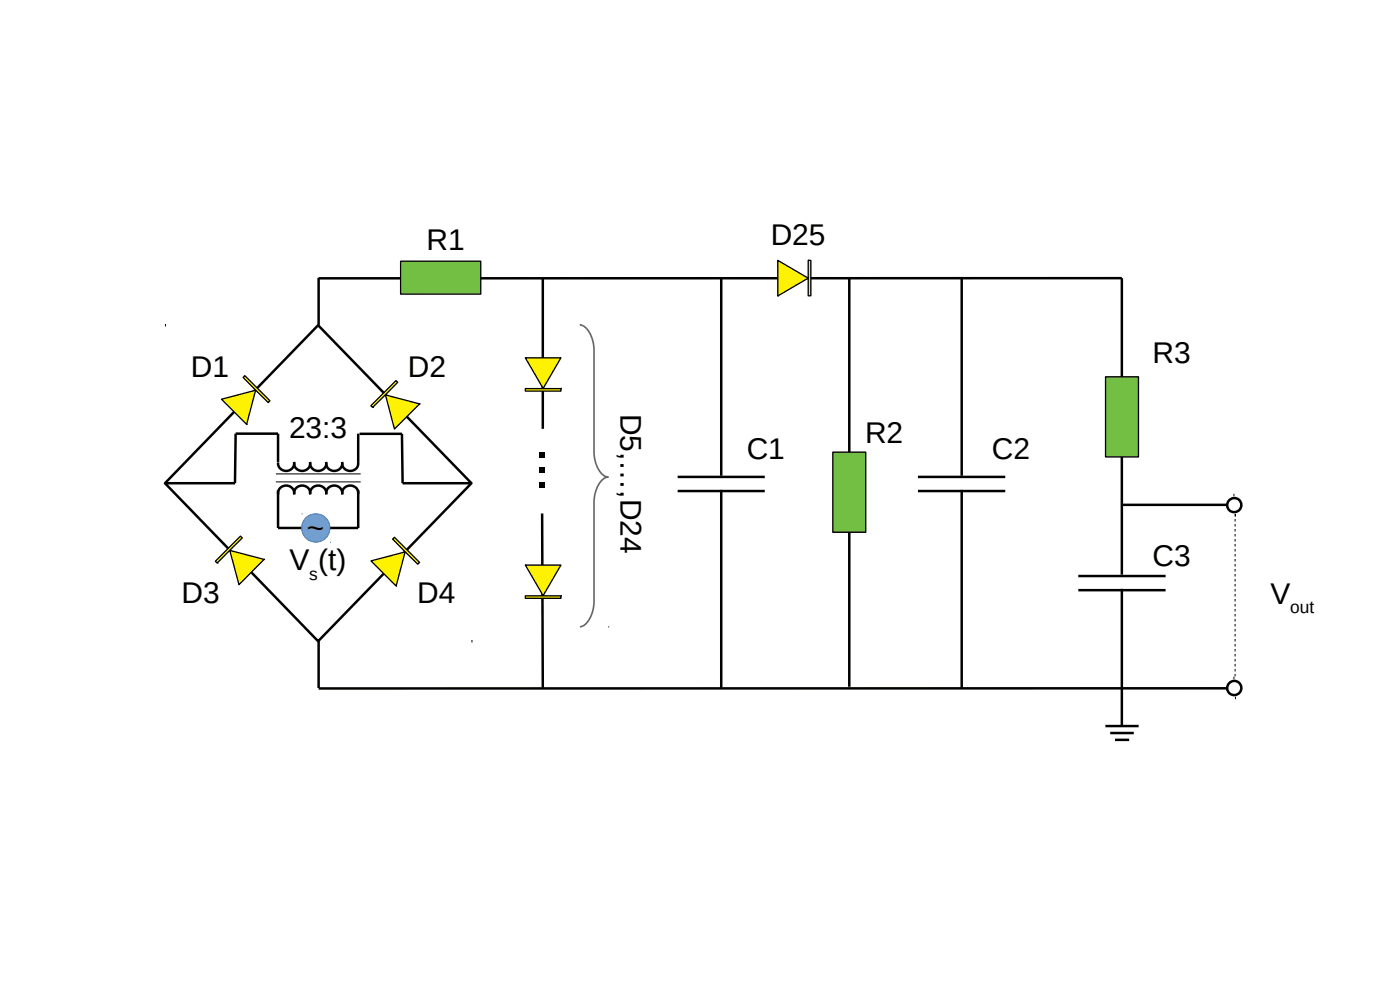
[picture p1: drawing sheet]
<svg xmlns="http://www.w3.org/2000/svg" width="297mm" height="210mm" viewBox="0 0 297 210" stroke-linecap="round" stroke-linejoin="round" font-family="sans-serif">
<path d="M238 59h-170.4M67.5 69l32.5 33.5-32.5 33.5-32.5-33.5z" fill="none" stroke="#000" stroke-width=".53"/>
<path d="M48.8 116.8l7.2 1.9-5.3 5.3z" fill="#fff200"/>
<path d="M46.1 119.4h.1M48.8 116.8l7.2 1.9-5.3 5.3zM56 118.7h.1" fill="none" stroke="#000" stroke-width=".28"/>
<path d="M45.7 119l5.3-5.3 .4 .4-5.3 5.3z" fill-rule="evenodd" fill="#fff200"/>
<path d="M45.7 119l5.3-5.3 .4 .4-5.3 5.3z" fill="none" stroke="#000" stroke-width=".28"/>
<path d="M47 84.7l7.2-1.9-1.9 7.2z" fill="#fff200"/>
<path d="M47 84.7l7.2-1.9-1.9 7.2zM51.6 80.1h.1M52.3 90h.1" fill="none" stroke="#000" stroke-width=".28"/>
<path d="M51.9 79.7l5.4 5.3-.4 .4-5.3-5.3z" fill-rule="evenodd" fill="#fff200"/>
<path d="M51.9 79.7l5.4 5.3-.4 .4-5.3-5.3z" fill="none" stroke="#000" stroke-width=".28"/>
<path d="M81.8 83.8l7.2 1.9-5.3 5.3z" fill="#fff200"/>
<path d="M79.1 86.4h.1M81.8 83.8l7.2 1.9-5.3 5.3zM89 85.7h.1" fill="none" stroke="#000" stroke-width=".28"/>
<path d="M78.7 86.1l5.3-5.4 .4 .4-5.3 5.3z" fill-rule="evenodd" fill="#fff200"/>
<path d="M78.7 86.1l5.3-5.4 .4 .4-5.3 5.3z" fill="none" stroke="#000" stroke-width=".28"/>
<path d="M78.7 119l7.2-1.9-1.9 7.2z" fill="#fff200"/>
<path d="M78.7 119l7.2-1.9-1.9 7.2zM83.3 114.4h.1M84 124.3h.1" fill="none" stroke="#000" stroke-width=".28"/>
<path d="M83.7 114l5.3 5.3-.4 .4-5.3-5.3z" fill-rule="evenodd" fill="#fff200"/>
<path d="M83.7 114l5.3 5.3-.4 .4-5.3-5.3z" fill="none" stroke="#000" stroke-width=".28"/>
<g fill="none" stroke="#000" stroke-width=".53">
<path d="M59 98v-6h-9l-.2 10.5h-14.5M62.4 98a1.68 1.68 0 0 1-1.6 1.9 1.68 1.68 0 0 1-1.8-1.8M65.8 98a1.68 1.68 0 0 1-1.7 1.9 1.68 1.68 0 0 1-1.7-1.8M69.1 98a1.67 1.67 0 0 1-1.6 1.9 1.67 1.67 0 0 1-1.7-1.8M72.6 98a1.68 1.68 0 0 1-1.7 1.9 1.68 1.68 0 0 1-1.7-1.8M76 98a1.67 1.67 0 0 1-1.6 1.9 1.67 1.67 0 0 1-1.8-1.8M76 92v6M76.3 92h9l.1 10.5h14.6M59 104v8h17v-8M62.4 104.8a1.67 1.67 0 0 0-1.7-1.8 1.67 1.67 0 0 0-1.6 1.9M65.8 104.8a1.68 1.68 0 0 0-1.7-1.8 1.68 1.68 0 0 0-1.7 1.9M69.2 104.8a1.68 1.68 0 0 0-1.8-1.8 1.68 1.68 0 0 0-1.6 1.9"/>
<path d="M72.6 104.8a1.67 1.67 0 0 0-1.8-1.8 1.67 1.67 0 0 0-1.5 1.9M76 104.8a1.68 1.68 0 0 0-1.7-1.8 1.68 1.68 0 0 0-1.7 1.9"/>
</g>
<path d="M64 112a3 3 0 0 1 6 0 3 3 0 0 1-6 0z" fill-rule="evenodd" fill="#729fcf"/>
<g fill="none" stroke="#3465a4" stroke-width=".21">
<path d="M64 109h.1M70 115h.1"/>
<circle cx="67" cy="112" r="3"/>
</g>
<path d="M67.6 58.9v10M67.6 135.9v10" fill="none" stroke="#000" stroke-width=".53"/>
<path d="M58.5 100.5h18M58.5 102.2h18" fill="none" stroke="#000" stroke-width=".21"/>
<path d="M85 55.4h17v7h-17z" fill-rule="evenodd" fill="#72bf44"/>
<path d="M85 55.4h17v7h-17z" fill="none" stroke="#000" stroke-width=".28"/>
<path d="M165 55.2l6.4 3.8-6.4 3.8z" fill="#fff200"/>
<path d="M165 55.2l6.4 3.8-6.4 3.8zM171.4 55.2h.1M165 62.8h.1" fill="none" stroke="#000" stroke-width=".28"/>
<path d="M171.4 55.2h.6v7.5h-.6z" fill-rule="evenodd" fill="#fff200"/>
<path d="M171.4 55.2h.6v7.5h-.6z" fill="none" stroke="#000" stroke-width=".28"/>
<path d="M115.1 59.1v31.9" fill="none" stroke="#000" stroke-width=".53"/>
<path d="M111.4 75.9h7.6l-3.8 6.5z" fill="#fff200"/>
<path d="M111.4 75.9h7.6l-3.8 6.5zM111.4 75.9h.1M119 82.4h.1" fill="none" stroke="#000" stroke-width=".28"/>
<path d="M111.4 82.4h7.6v.6h-7.6z" fill-rule="evenodd" fill="#fff200"/>
<path d="M111.4 82.4h7.6v.6h-7.6z" fill="none" stroke="#000" stroke-width=".28"/>
<path d="M115 108.9l.1 37" fill="none" stroke="#000" stroke-width=".53"/>
<path d="M111.4 119.9h7.6l-3.8 6.4z" fill="#fff200"/>
<path d="M111.4 119.9h7.6l-3.8 6.4zM111.4 119.9h.1M119 126.3h.1" fill="none" stroke="#000" stroke-width=".28"/>
<path d="M111.4 126.4h7.6v.5h-7.6z" fill-rule="evenodd" fill="#fff200"/>
<path d="M111.4 126.4h7.6v.5h-7.6z" fill="none" stroke="#000" stroke-width=".28"/>
<path d="M123 68.9a3.6 3.6 0 0 1 2.6 2.8l.4 2.5v21.7a5.8 5.8 0 0 0 2.5 5.2l.5 .1a3.5 3.5 0 0 0-2.5 2.8l-.5 2.5v21.1a6 6 0 0 1-2.5 5.2l-.5 .1" fill="none" stroke="#666" stroke-width=".35"/>
<path d="M153 58.9v42M180.2 59v86.7M143.8 104.2h18.4M143.8 101.2h18.4M153 103.9v42.1M260.5 146h-192.9" fill="none" stroke="#000" stroke-width=".53"/>
<path d="M176.7 95.9h7v17h-7z" fill-rule="evenodd" fill="#72bf44"/>
<path d="M176.7 95.9h7v17h-7z" fill="none" stroke="#000" stroke-width=".28"/>
<path d="M204 58.9v42M238 59v62.9M194.7 104.2h18.6M194.7 101.2h18.6M204 103.9v42.1M228.7 125.2h18.6M228.7 122.2h18.6M238 124.9v29.1" fill="none" stroke="#000" stroke-width=".53"/>
<path d="M234.5 79.9h7v17h-7z" fill-rule="evenodd" fill="#72bf44"/>
<path d="M234.5 79.9h7v17h-7z" fill="none" stroke="#000" stroke-width=".28"/>
<g fill="none" stroke="#000" stroke-width=".53">
<path d="M238.2 107.1h22.3M234.5 154h7M235.5 155.5h5M236.5 156.9h3"/>
<circle cx="261.8" cy="107.2" r="1.5"/>
<circle cx="261.8" cy="145.9" r="1.51"/>
</g>
<path d="M262 109v35" fill="none" stroke="#000" stroke-width=".21" stroke-dasharray=".5 .5" stroke-linecap="butt"/>
<text font-size="11.3" x="115.5" y="104.4" transform="rotate(-90 115.5 104.4)">...</text>
<text font-size="6.4" x="131.6" y="87.8" transform="rotate(90 131.6 87.8)">D5,…,D24</text>
<g font-size="6.3">
<text x="90.5" y="53">R1</text>
<text x="163.5" y="52">D25</text>
<text x="244.5" y="77">R3</text>
<text x="40.5" y="79.9">D1</text>
<text x="86.5" y="79.9">D2</text>
<text x="61.3" y="93">23:3</text>
<text x="183.5" y="94">R2</text>
<text x="158.4" y="97.4">C1</text>
<text x="210.4" y="97.4">C2</text>
<text x="65.1" y="114.2">~</text>
<text x="61.4" y="120.9">V (t)</text>
<text x="244.5" y="120">C3</text>
<text x="38.5" y="127.9">D3</text>
<text x="88.5" y="127.9">D4</text>
<text x="269.5" y="128">V</text>
</g>
<g font-size="3.7">
<text x="65.6" y="123">s</text>
<text x="273.7" y="130.1">out</text>
</g>
</svg>
